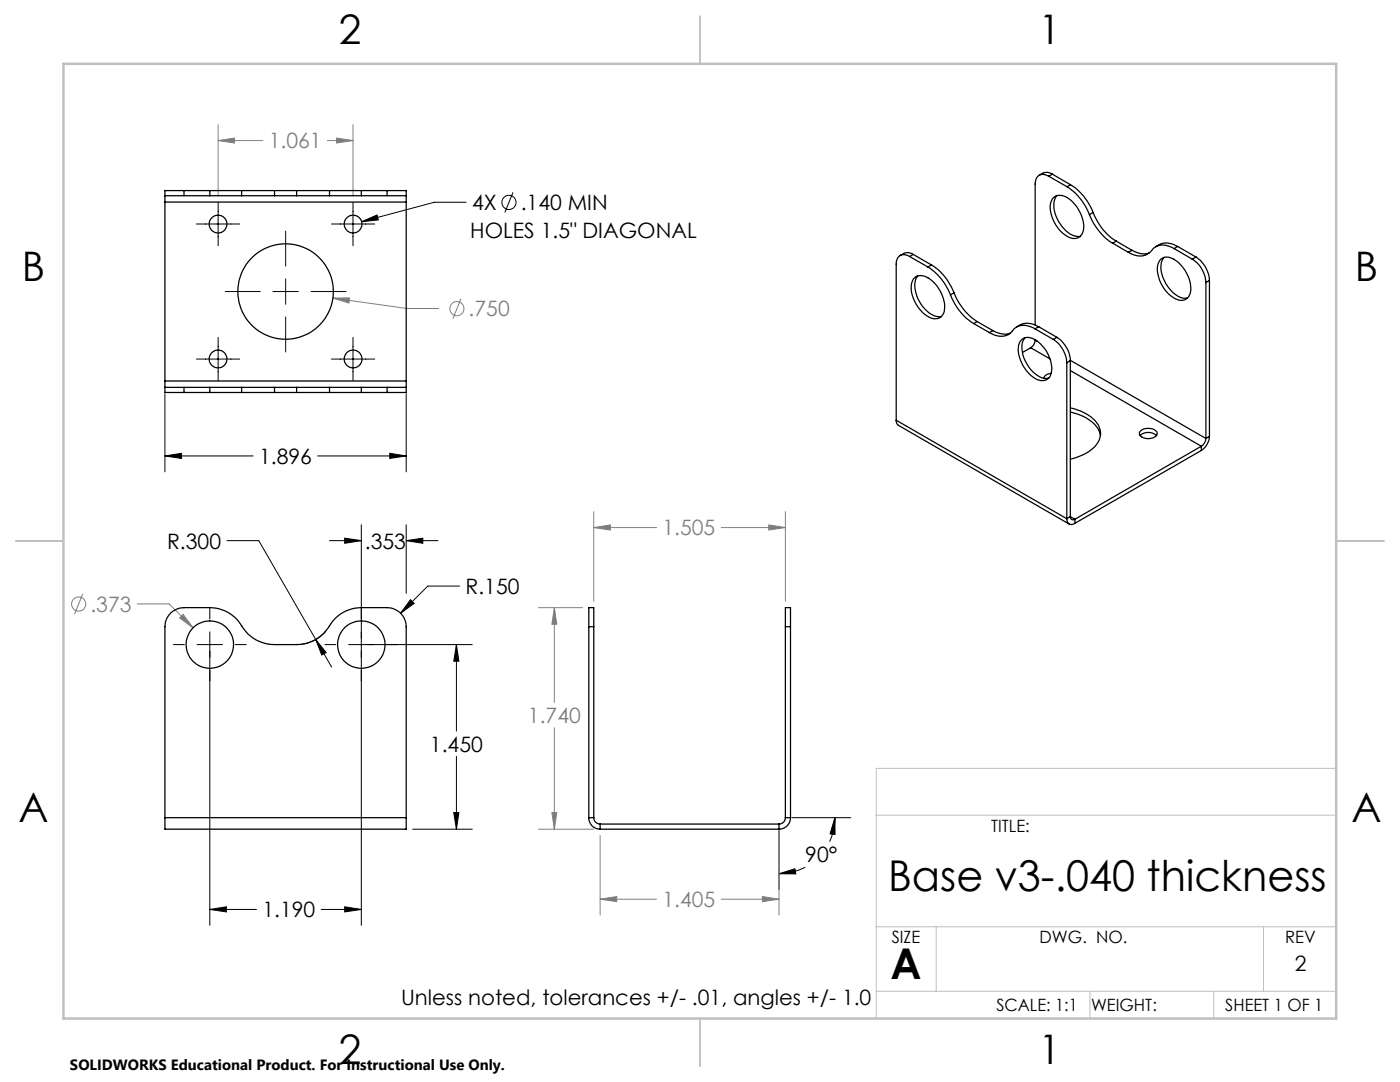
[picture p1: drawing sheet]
<svg xmlns="http://www.w3.org/2000/svg" width="279mm" height="216mm" viewBox="0 0 279 216" stroke-linecap="round" stroke-linejoin="round" font-family="sans-serif">
<g fill="none" stroke="#000" stroke-width=".2">
<path d="M102.4 38.4l-1.6 4M39.2 44.7h8.6M43.5 40.4v8.6M44.9 58.2h7M54.5 58.2h5M57 46.1v7M57 55.6v5.1M62.1 58.2h7M66.1 44.7h8.7M70.4 40.4v8.6M72.2 44.2l3-1.3 .3 1zM93 40.4h-6.3l-14.5 3.8"/>
<path d="M32.9 78.6v15.6M39.2 71.6h8.6M43.5 67.3v8.7M57 63.3v6.9M66.1 71.6h8.7M70.4 67.3v8.7M81.1 78.6v15.6M32.9 91l3.3-.5v1zM32.9 91h17.6M63.4 91h17.7M77.8 90.5l3.3 .5-3.3 .5zM45.3 107.9h6.3l14.6 25.2"/>
<path d="M65.8 107.9h6.3M68.8 107.4l3.3 .5-3.3 .5zM72.1 104.7v79.9M81.1 107.9l3.3-.5v1zM81.1 104.7v13.7M81.1 107.9h6.3M81.9 119.7l.8 .7-2.8 2zM91.7 116.9h-6.3l-5.5 5.5M34.6 128.6h2.2M39.3 128.6h5.1M41.9 121.4v2.1M41.9 126.1v58.5"/>
<path d="M47 128.6h2.1M63 127.6l2.1 2.6-.9 .5zM64.8 128.6h2.2M65.1 125.9a7.4 7.4 0 0 1-4.9 2.7M69.6 128.6h24.7M91.1 128.6l.5 3.3h-1zM91.1 128.6v17.3M91.1 150.9v14.6M82.3 165.5h12M90.6 162.1h1l-.5 3.4zM155.5 174.3l3.1-.9 .2 1zM155.5 165.7v11.8"/>
<path d="M158 163.2h11.8M160.7 173a11.5 11.5 0 0 1-5.2 1.3M166.6 163.2l.1 3.3-1-.1zM166.6 163.2a10.5 10.5 0 0 1-1 4.8M41.9 181.5l3.3-.6v1.1zM41.9 181.5h9.3M64.1 181.5h8M68.8 180.9l3.3 .6-3.3 .5z"/>
<circle cx="101.6" cy="40.4" r="1.41"/>
</g>
<g fill="none" stroke="#808080" stroke-width=".2">
<path d="M43.5 28l3.3-.4v.9zM43.5 24.9v14.2M43.5 28h9M65.3 28h5.1M67.2 27.6l3.2 .4-3.2 .5zM70.4 24.9v14.2M66.4 59.5l3.4-.1-.2 1.1zM66.4 59.5l14.8 2.1h6.4M92 59.6l-1.6 4M16.5 118.5l-1.6 4.1M118.5 105.3l3.3-.6v1.1zM118.5 102.1v17.9"/>
<path d="M118.5 105.3h12.5M143.9 105.3h12.8M153.4 104.7l3.3 .6-3.3 .5zM156.7 102.1v17.9M27.4 120.5h6.4l4.7 4.8M35.8 123.3l.7-.7 2 2.7zM107.5 121.2h8.7M110.6 121.2l.5 3.4h-1zM110.6 121.2v19M110.6 145.2v20.3M107.5 165.5h11M110.1 162.1h1l-.5 3.4z"/>
<path d="M119.8 179.4l3.3-.5v1zM119.8 166.7v15.9M119.8 179.4h11.2M143.9 179.4h11.6M152.2 178.9l3.3 .5-3.3 .5zM155.5 165.7v16.9"/>
<circle cx="91.2" cy="61.6" r="1.42"/>
<circle cx="15.7" cy="120.5" r="1.42"/>
</g>
<path d="M266.7 153.3h-91.8v49.9M174.9 162.7h91.8M174.9 197.8h91.8M174.9 184.9h91.8M186.8 184.9v12.9M217.5 197.8v5.4M242.2 197.8v5.4M252.2 184.9v12.9" fill="none" stroke="#c0c0c0" stroke-width=".2"/>
<path d="M139.7 3.2v9.5M3.1 107.9h9.6M266.7 107.9h9.5M139.7 203.2v9.6" fill="none" stroke="#c0c0c0" stroke-width=".25"/>
<path d="M12.7 12.7h254v190.5h-254z" fill="none" stroke="#c0c0c0" stroke-width=".5"/>
<path d="M77.8 90.5l3.3 .5-3.3 .5zM32.9 91l3.3-.5v1zM72.2 44.2l3.3-.3-.3-1zM63 127.6l1.2 3.1 .9-.5zM81.9 119.7l-2 2.7 2.8-2zM91.1 128.6l.5 3.3h-1zM90.6 162.1h1l-.5 3.4zM68.8 107.4l3.3 .5-3.3 .5zM81.1 107.9l3.3-.5v1zM41.9 181.5l3.3-.6v1.1zM68.8 180.9l3.3 .6-3.3 .5zM166.6 163.2l-.9 3.2 1 .1zM155.5 174.3l3.3 .1-.2-1z" fill="#000"/>
<path d="M43.5 28l3.3-.4v.9zM67.2 27.6l3.2 .4-3.2 .5zM66.4 59.5l3.2 1 .2-1.1zM35.8 123.3l2.7 2-2-2.7zM118.5 105.3l3.3-.6v1.1zM153.4 104.7l3.3 .6-3.3 .5zM119.8 179.4l3.3-.5v1zM152.2 178.9l3.3 .5-3.3 .5zM110.6 121.2l.5 3.4h-1zM110.1 162.1h1l-.5 3.4z" fill="#808080"/>
<g fill="none" stroke="#000" stroke-width=".25">
<path d="M32.9 39.1h3.8M32.9 39.1v1.2M36.7 38h-3.8v1.1M36.7 38v1.1M36.7 38h5.2M36.7 39.1h5.2M41.9 38h6.3M41.9 39.1h6.3M41.9 38v1.1M48.2 38h6.6M48.2 39.1h6.6M48.2 38v1.1"/>
<path d="M54.8 38h4.4M54.8 39.1h4.4M54.8 38v1.1M59.2 38h6.6M59.2 39.1h6.6M59.2 38v1.1M65.8 39.1h6.3M65.8 38h6.3M65.8 38v1.1M72.1 38v1.1M72.1 38h5.2M72.1 39.1h5.2"/>
<path d="M77.3 38h3.8v1.1M77.3 39.1h3.8M77.3 38v1.1M81.1 39.1v1.2M209.3 35.2a1.66 1.66 0 0 0-1.9-.2 1.66 1.66 0 0 0-.8 1.7v28.2M209.3 35.2l3.6 2.1M210 34.7a2.12 2.12 0 0 0-2.6 .3M210 34.7l-.7 .5M210 34.7l3.6 2.2M210.2 39.5a2.53 2.53 0 0 1 3.4 .4 7 7 0 0 1 2.6 6.2 1.91 1.91 0 0 1-3.1 1.1 6.9 6.9 0 0 1-3.4-6.9zM211 39a4.6 4.6 0 0 0 .2 5.2 5.4 5.4 0 0 0 4 3l.4-.1M212.9 37.3a11.5 11.5 0 0 1 4.5 5.5"/>
<path d="M213.6 36.9a11 11 0 0 1 4.6 5.5M213.6 36.9l-.7 .4M32.9 40.3v35.7M32.9 40.3h48.2M81.1 40.3v35.7M181.5 51.2a1.63 1.63 0 0 0-1.9-.2 1.63 1.63 0 0 0-.7 1.7v31.2M181.5 51.2l3.7 2.1M182.2 50.8a2.12 2.12 0 0 0-2.6 .2M182.2 50.8l-.7 .4M182.2 50.8l3.7 2.1M182.5 55.5a2.48 2.48 0 0 1 3.4 .4 6.9 6.9 0 0 1 2.4 6.5 2.07 2.07 0 0 1-3.3 .6 6.9 6.9 0 0 1-3-6.7zM183.2 55a3.7 3.7 0 0 0-.3 3.8 6.3 6.3 0 0 0 4.2 4.4l.8-.1"/>
<path d="M185.2 53.3a11.3 11.3 0 0 1 4.5 5.5M185.9 52.9a11.2 11.2 0 0 1 4.5 5.5M185.9 52.9l-.7 .4M189.7 58.8a11.6 11.6 0 0 0 4.6 5.8M190.4 58.4a12 12 0 0 0 4.6 5.8M190.4 58.4l-.7 .4M217.4 42.8a11.9 11.9 0 0 0 4.7 5.7M218.2 42.4a11.2 11.2 0 0 0 4.6 5.7M218.2 42.4l-.8 .4M222.1 48.5l3.1 1.8M222.8 48.1l-.7 .4M222.8 48.1l3.1 1.9"/>
<path d="M225.9 50a4 4 0 0 0 3.4 .5M225.9 50l-.7 .3M231.6 51.8a2.27 2.27 0 0 1 3.1 .2 7.1 7.1 0 0 1 2.9 6.4 1.92 1.92 0 0 1-3.1 1.2 6.9 6.9 0 0 1-3.4-6.9zM232.3 51.4a4.2 4.2 0 0 0 .1 4.7 5.8 5.8 0 0 0 3.9 3.4h.7M234.3 49.6a3.4 3.4 0 0 0-4.2 .1 3.2 3.2 0 0 1-4.5 .9l-.4-.3M234.3 49.6l3.6 2.1M235 49.2a3.7 3.7 0 0 0-4.4 0M235 49.2l-.7 .4M235 49.2l3.7 2.1M237.9 51.7a5.9 5.9 0 0 1 2.8 4.7M238.7 51.3a6 6 0 0 1 2.7 4.7M238.7 51.3l-.8 .4"/>
<path d="M240.7 56.4v31.1M241.4 56l-.7 .4M241.4 56v31.1M32.9 77.3h3.8M32.9 77.3v1h3.8M32.9 76v1.3M32.9 76h48.2M36.7 77.3v1M36.7 77.3h5.2M36.7 78.3h5.2M41.9 77.3h6.3M41.9 78.3h6.3"/>
<path d="M41.9 77.3v1M48.2 77.3h6.6M48.2 78.3h6.6M48.2 77.3v1M54.8 77.3h4.4M54.8 78.3h4.4M54.8 77.3v1M59.2 77.3h6.6M59.2 78.3h6.6M59.2 77.3v1M65.8 78.3h6.3M65.8 77.3h6.3"/>
<path d="M65.8 77.3v1M72.1 77.3v1M72.1 77.3h5.2M72.1 78.3h5.2M77.3 77.3h3.8M77.3 77.3v1M81.1 77.3v1h-3.8M81.1 76v1.3M194.3 64.6l3.1 1.8M195 64.2l-.7 .4M195 64.2l3.2 1.8M198.2 66a4.1 4.1 0 0 0 3.4 .5"/>
<path d="M198.2 66l-.8 .4M203.8 67.8a2.22 2.22 0 0 1 3.1 .2 6.9 6.9 0 0 1 2.9 6.4 1.91 1.91 0 0 1-3.1 1.2 7.1 7.1 0 0 1-3.4-6.9zM204.6 67.4a3.4 3.4 0 0 0-.5 3.3 6.7 6.7 0 0 0 4.4 4.8h.8M205.7 69.4l-1.7 .9M205.7 69.4l3.8 2.2M206.6 65.6a3.4 3.4 0 0 0-4.3 .1 3.1 3.1 0 0 1-4.4 .9l-.5-.2M206.6 65.6l3.6 2.1M206.6 67.8a1.91 1.91 0 0 1-.9 1.6M206.6 67.8l.4 .3M206.6 67.8h.1M207.3 65.2a3.7 3.7 0 0 0-4.4 .1M207.3 65.2l-.7 .4"/>
<path d="M207.3 65.2l3.6 2.1M209.3 75.4l-.3 .1M209.8 74.5a1.58 1.58 0 0 0-1.5 1M210.2 67.7a6 6 0 0 1 2.7 4.7M210.9 67.3a5.9 5.9 0 0 1 2.7 4.7M210.9 67.3l-.7 .4M212.9 72.4v31.1M213.6 72l-.7 .4M213.6 72v31.1M213.6 71.9l27.1 15.6M213.6 73.9l26.1 15.1M178.9 83.9l.2 .9 34.3 19.8"/>
<path d="M178.9 83.9l34 19.6M213.6 81.4a8.3 8.3 0 0 1 5.7 3.7 3.8 3.8 0 0 1-1.5 4.6 11.1 11.1 0 0 1-4.2 1.9M213.6 82.2a8.3 8.3 0 0 1 5.7 3.7l.3 1M227.5 86.9a2.37 2.37 0 0 1 3.3 0M227.7 85.9a2.48 2.48 0 0 1 3.2 .3 .98 .98 0 0 1-1 1.2 2.07 2.07 0 0 1-2.5-.8v-.4zM239.7 89l-25.2 14.6M239.7 89v.9M239.7 89.9l-25.2 14.5M240.7 87.5a2.08 2.08 0 0 1-1 1.5M241.4 87.1a3.6 3.6 0 0 1-1.7 2.8M241.4 87.1l-.7 .4M212.9 103.5a.97 .97 0 0 0 .5 1.1 .97 .97 0 0 0 1.1-.2"/>
<path d="M213.6 103.1a.56 .56 0 0 0 .3 .6 .56 .56 0 0 0 .6-.1M213.6 103.1l-.7 .4M213.6 103.1l.9 .5M214.5 103.6v.8M117.5 125.1v-3.9h1v3.9M117.5 125.1h1M117.5 125.1v38.1M118.5 125.1v38.1M156.7 125.1v-3.9h1.1v3.9M156.7 125.1h1.1M156.7 125.1v38.1M157.8 125.1v38.1"/>
<path d="M32.9 163.2v-38.1a3.8 3.8 0 0 1 3.8-3.9h5.2a7.6 7.6 0 0 1 6.7 4.2 7.5 7.5 0 0 0 6.2 3.2h4.4a7.8 7.8 0 0 0 6.9-4.2 7.4 7.4 0 0 1 6-3.2h5.2a3.8 3.8 0 0 1 3.8 3.9v38.1M32.9 163.2v2.3h48.2v-2.3M32.9 163.2h48.2M117.5 163.2a2.23 2.23 0 0 0 2.3 2.3M117.5 163.2h1M118.5 163.2a1.26 1.26 0 0 0 1.3 1.2M119.8 165.5h35.7M119.8 164.4v1.1M119.8 164.4h35.7M155.5 164.4v1.1M156.7 163.2a1.26 1.26 0 0 1-1.2 1.2M156.7 163.2h1.1"/>
<path d="M157.8 163.2a2.29 2.29 0 0 1-2.3 2.3"/>
<circle cx="43.5" cy="44.7" r="1.77"/>
<circle cx="57" cy="58.2" r="9.5"/>
<circle cx="70.5" cy="44.7" r="1.78"/>
<circle cx="43.5" cy="71.6" r="1.78"/>
<circle cx="70.5" cy="71.6" r="1.77"/>
<circle cx="41.9" cy="128.6" r="4.7"/>
<circle cx="72.1" cy="128.6" r="4.7"/>
</g>
<g font-size="8.5">
<text x="177.3" y="177.8">Base v3-.040 thickness</text>
<text x="177.7" y="195.4">A</text>
</g>
<g font-size="8.1">
<text x="67.6" y="8.9">2</text>
<text x="207.3" y="8.9">1</text>
<text x="4.4" y="56.1">B</text>
<text x="270.4" y="56.1">B</text>
<text x="3.7" y="164.1">A</text>
<text x="269.7" y="164.1">A</text>
<text x="67.6" y="212.4">2</text>
<text x="207.3" y="212.4">1</text>
</g>
<g font-size="4.2" fill="#808080">
<text x="53.6" y="29.6">1.061</text>
<text x="93.5" y="63.1">.750</text>
<text x="132.2" y="106.8">1.505</text>
<text x="18" y="122.1">.373</text>
<text x="105.4" y="144.3">1.740</text>
<text x="132.2" y="181">1.405</text>
</g>
<g font-size="4.2">
<text x="94.2" y="41.9">4X</text>
<text x="103.9" y="41.9">.140 MIN</text>
<text x="93.8" y="47.6">HOLES 1.5&quot; DIAGONAL</text>
<text x="51.7" y="92.5">1.896</text>
<text x="33.3" y="109.5">R.300</text>
<text x="72.8" y="109.5">.353</text>
<text x="92.9" y="118.5">R.150</text>
<text x="85.8" y="150">1.450</text>
<text x="160.7" y="172.1">90°</text>
<text x="52.4" y="183">1.190</text>
<text x="258.4" y="193.8">2</text>
<text x="80" y="200.6">Unless noted, tolerances +/- .01, angles +/- 1.0</text>
</g>
<g font-size="3.4">
<text x="197.8" y="166">TITLE:</text>
<text x="178" y="188.1">SIZE</text>
<text x="207.5" y="188.1">DWG. NO.</text>
<text x="256.5" y="188.2">REV</text>
<text x="198.8" y="201.7">SCALE: 1:1</text>
<text x="217.7" y="201.8">WEIGHT:</text>
<text x="244.5" y="201.7">SHEET 1 OF 1</text>
</g>
<text font-size="3" x="14" y="213.5">SOLIDWORKS Educational Product. For Instructional Use Only.</text>
</svg>
